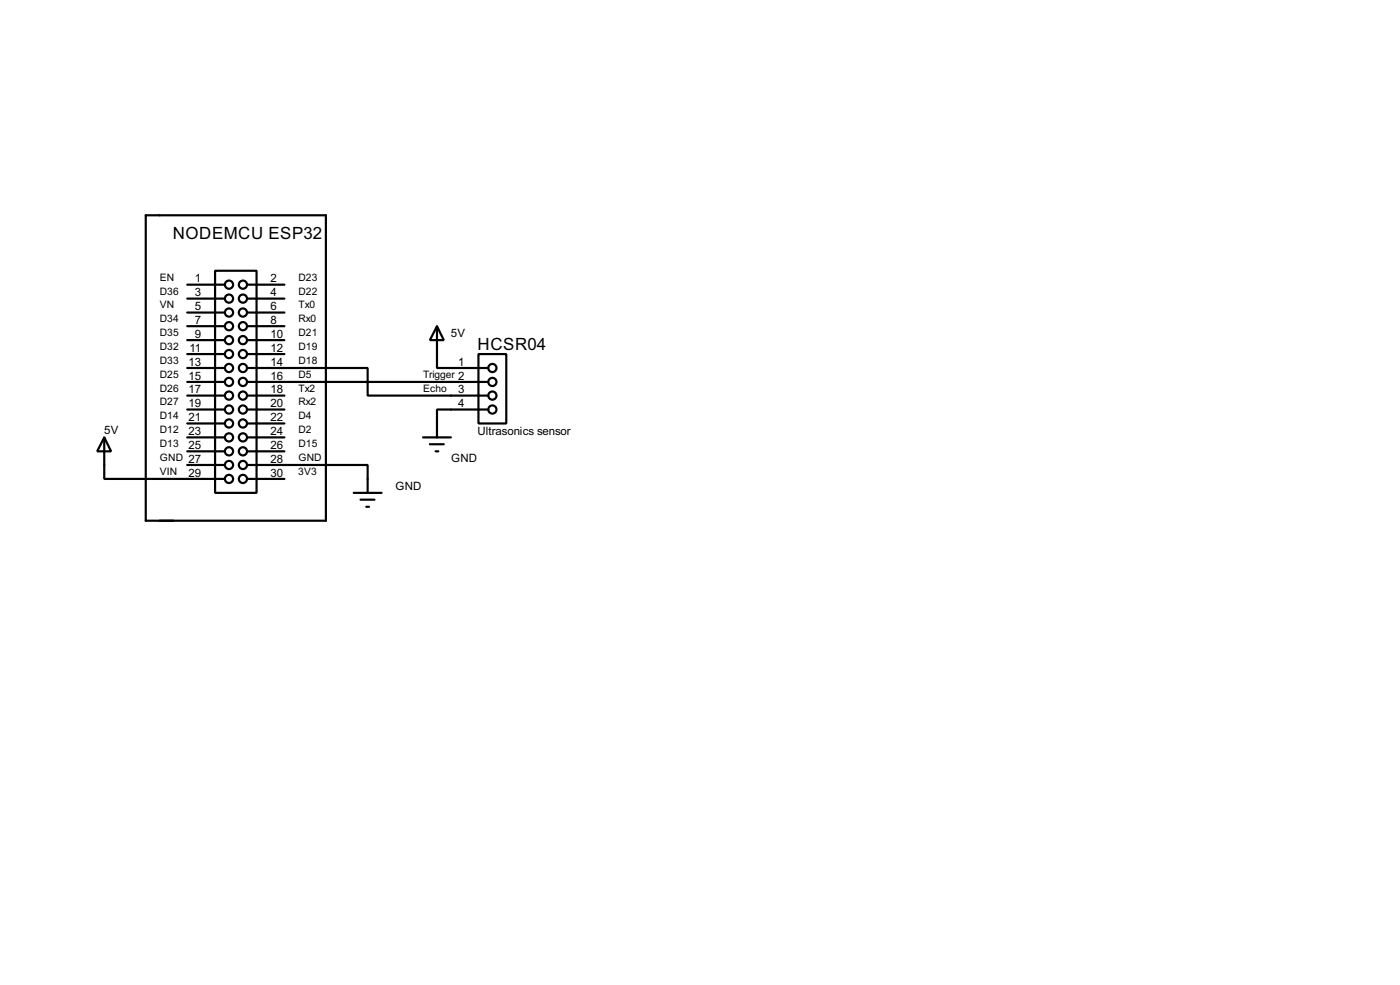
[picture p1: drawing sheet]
<svg xmlns="http://www.w3.org/2000/svg" width="256mm" height="180mm" viewBox="0 0 256 180" stroke-linecap="round" stroke-linejoin="round" font-family="sans-serif">
<g fill="none" stroke="#000" stroke-width=".4">
<path d="M26.7 39.4h33v55.9h-33zM34.3 52.1h6.9M34.3 54.7h6.9M34.3 57.2h6.9M34.3 59.7h6.9M39.4 49.6h7.6v40.6h-7.6zM45.3 52.1h6.8M45.3 54.7h6.8M45.3 57.2h6.8M45.3 59.7h6.8M80.1 59.7l1.2 2.6h-2.5zM80.1 59.7v7.7h9.4"/>
<path d="M34.3 69.9h6.9M34.3 62.3h6.9M34.3 64.8h6.9M34.3 67.4h6.9M34.3 72.4h6.9M34.3 75h6.9M34.3 77.5h6.9M45.3 67.4h22.1v5h22.1M45.3 69.9h44.2M45.3 62.3h6.8M45.3 64.8h6.8M45.3 72.4h6.8"/>
<path d="M45.3 75h6.8M45.3 77.5h6.8M87.7 64.8h5.1v12.7h-5.1zM89.5 75h-9.4v5.1M19.1 80.1l1.3 2.5h-2.6zM19.1 80.1v7.6h22.1M34.3 80.1h6.9M34.3 82.6h6.9M34.3 85.1h6.9M45.3 85.1h22.1v5.1M45.3 80.1h6.8M45.3 82.6h6.8"/>
<path d="M45.3 87.7h6.8M64.8 90.2h5.1M66.1 91.5h2.5M67.1 92.8h.5M77.5 80.1h5.1M78.8 81.3h2.5M79.8 82.6h.5"/>
<circle cx="41.9" cy="52.1" r=".75"/>
<circle cx="41.9" cy="54.7" r=".75"/>
<circle cx="41.9" cy="57.2" r=".75"/>
<circle cx="41.9" cy="59.7" r=".75"/>
<circle cx="44.5" cy="54.7" r=".75"/>
<circle cx="44.5" cy="59.7" r=".75"/>
<circle cx="44.5" cy="57.2" r=".75"/>
<circle cx="44.5" cy="52.1" r=".75"/>
<circle cx="41.9" cy="64.8" r=".75"/>
<circle cx="41.9" cy="72.4" r=".75"/>
<circle cx="41.9" cy="67.4" r=".75"/>
<circle cx="41.9" cy="69.9" r=".75"/>
<circle cx="41.9" cy="75" r=".75"/>
<circle cx="41.9" cy="77.5" r=".75"/>
<circle cx="41.9" cy="62.3" r=".75"/>
<circle cx="44.5" cy="67.4" r=".75"/>
<circle cx="44.5" cy="69.9" r=".75"/>
<circle cx="44.5" cy="77.5" r=".75"/>
<circle cx="44.5" cy="64.8" r=".75"/>
<circle cx="44.5" cy="72.4" r=".75"/>
<circle cx="44.5" cy="62.3" r=".75"/>
<circle cx="44.5" cy="75" r=".75"/>
<circle cx="90.2" cy="69.9" r=".75"/>
<circle cx="90.2" cy="67.4" r=".75"/>
<circle cx="90.2" cy="75" r=".75"/>
<circle cx="90.2" cy="72.4" r=".75"/>
<circle cx="41.9" cy="82.6" r=".75"/>
<circle cx="41.9" cy="87.7" r=".75"/>
<circle cx="41.9" cy="85.1" r=".75"/>
<circle cx="41.9" cy="80.1" r=".75"/>
<circle cx="44.5" cy="82.6" r=".75"/>
<circle cx="44.5" cy="80.1" r=".75"/>
<circle cx="44.5" cy="87.7" r=".75"/>
<circle cx="44.5" cy="85.1" r=".75"/>
</g>
<g font-size="3.5">
<text x="31.7" y="43.7">NODEMCU ESP32</text>
<text x="87.5" y="64">HCSR04</text>
</g>
<g font-size="2.4">
<text x="35.7" y="51.7">1</text>
<text x="49.6" y="51.7">2</text>
<text x="35.7" y="54.3">3</text>
<text x="35.7" y="56.8">5</text>
<text x="35.7" y="59.3">7</text>
<text x="49.6" y="54.3">4</text>
<text x="49.6" y="56.8">6</text>
<text x="49.6" y="59.3">8</text>
<text x="34.7" y="64.4">11</text>
<text x="35.7" y="61.9">9</text>
<text x="49.6" y="61.9">10</text>
<text x="49.6" y="64.4">12</text>
<text x="82.6" y="61.7">5V</text>
<text x="34.6" y="67">13</text>
<text x="34.6" y="69.5">15</text>
<text x="34.6" y="72">17</text>
<text x="49.6" y="67">14</text>
<text x="49.6" y="69.5">16</text>
<text x="49.6" y="72">18</text>
<text x="84" y="67">1</text>
<text x="84" y="72">3</text>
<text x="34.6" y="74.6">19</text>
<text x="34.6" y="77.1">21</text>
<text x="49.6" y="74.6">20</text>
<text x="49.6" y="77.1">22</text>
<text x="84" y="74.6">4</text>
<text x="19.1" y="79.5">5V</text>
<text x="34.6" y="79.7">23</text>
<text x="34.6" y="82.2">25</text>
<text x="49.6" y="79.7">24</text>
<text x="49.6" y="82.2">26</text>
<text x="87.5" y="79.7">Ultrasonics sensor</text>
<text x="34.6" y="87.3">29</text>
<text x="49.6" y="84.7">28</text>
<text x="49.6" y="87.3">30</text>
<text x="72.4" y="89.6">GND</text>
<text x="82.6" y="84.6">GND</text>
</g>
<g font-size="2.1">
<text x="29.3" y="53.9">D36</text>
<text x="29.3" y="51.4">EN</text>
<text x="54.7" y="53.9">D22</text>
<text x="54.7" y="51.4">D23</text>
<text x="29.3" y="56.4">VN</text>
<text x="29.3" y="59">D34</text>
<text x="54.7" y="59">Rx0</text>
<text x="54.7" y="56.4">Tx0</text>
<text x="29.3" y="61.5">D35</text>
<text x="29.3" y="64.1">D32</text>
<text x="54.7" y="64.1">D19</text>
<text x="54.7" y="61.5">D21</text>
<text x="29.3" y="66.6">D33</text>
<text x="29.3" y="69.1">D25</text>
<text x="29.3" y="71.7">D26</text>
<text x="54.7" y="69.1">D5</text>
<text x="54.7" y="66.6">D18</text>
<text x="54.7" y="71.7">Tx2</text>
<text x="77.5" y="69.1">Trigger 2</text>
<text x="77.5" y="71.7">Echo</text>
<text x="29.3" y="74.2">D27</text>
<text x="29.3" y="76.8">D14</text>
<text x="54.7" y="76.8">D4</text>
<text x="54.7" y="74.2">Rx2</text>
<text x="29.3" y="79.3">D12</text>
<text x="29.3" y="81.8">D13</text>
<text x="54.7" y="81.8">D15</text>
<text x="54.7" y="79.3">D2</text>
<text x="29.3" y="84.4">GND 27</text>
<text x="29.3" y="86.9">VIN</text>
<text x="54.7" y="86.9">3V3</text>
<text x="54.7" y="84.4">GND</text>
</g>
</svg>
